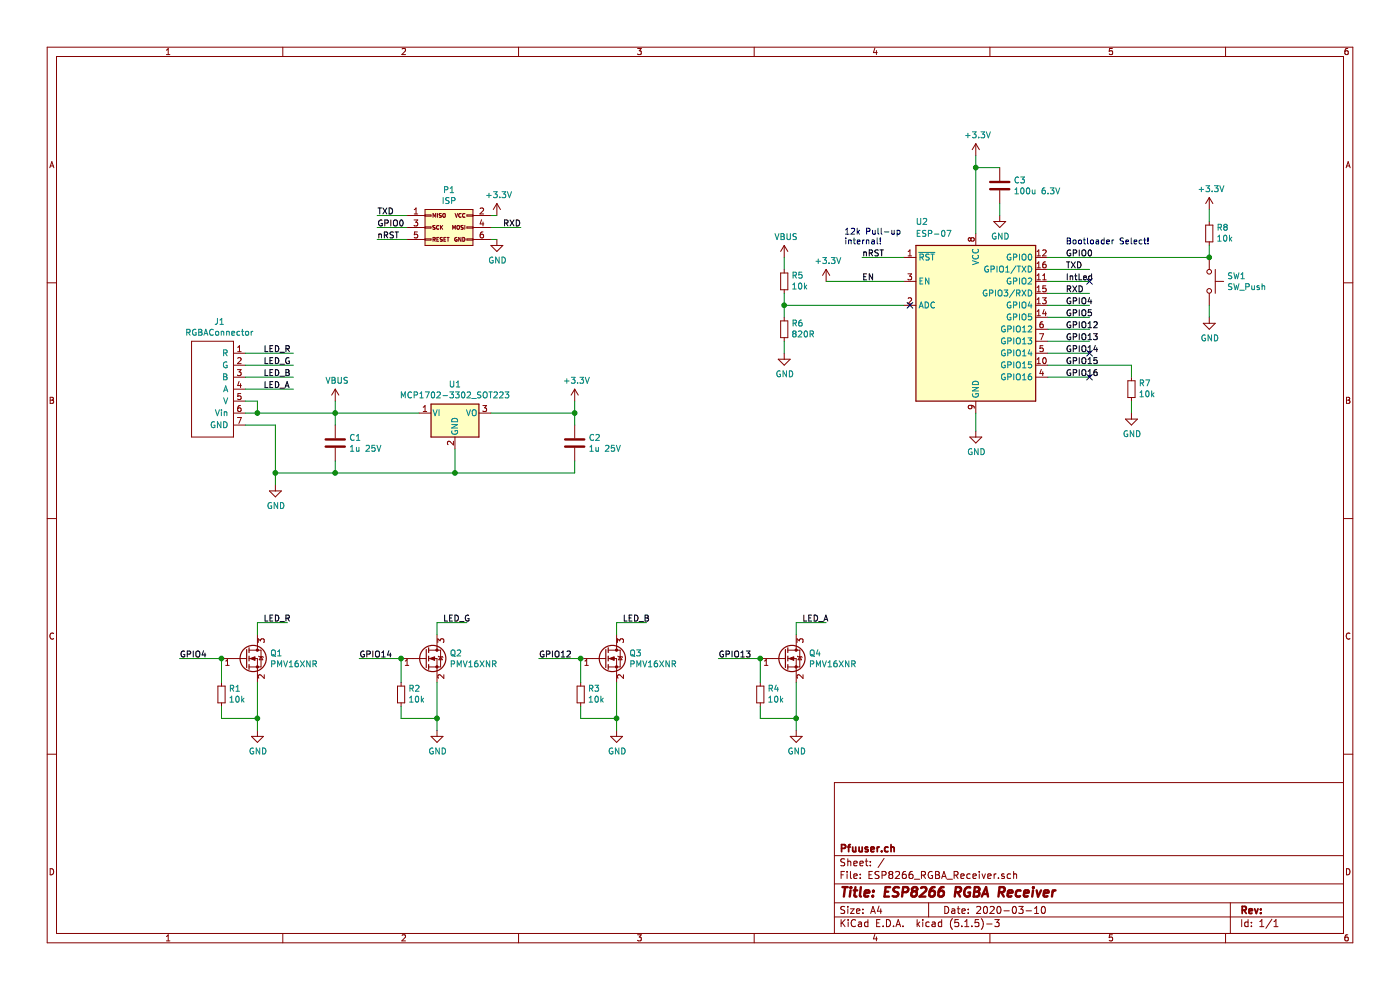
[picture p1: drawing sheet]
EESchema Schematic File Version 4
EELAYER 30 0
EELAYER END
$Descr A4 11693 8268
encoding utf-8
Sheet 1 1
Title "ESP8266 RGBA Receiver"
Date "2020-03-10"
Rev ""
Comp "Pfuuser.ch"
Comment1 ""
Comment2 ""
Comment3 ""
Comment4 ""
$EndDescr
$Comp
L RF_Module:ESP-07 U2
U 1 1
P 8150 2750
F 0 "U2" H 7700 3650 50  0000 C CNN
F 1 "ESP-07" H 7800 3550 50  0000 C CNN
F 2 "RF_Module:ESP-07" H 8150 2750 50  0001 C CNN
F 3 "http://wiki.ai-thinker.com/_media/esp8266/esp8266_series_modules_user_manual_v1.1.pdf" H 7800 2850 50  0001 C CNN
	1    8150 2750
	1    0    0    -1  
$EndComp
$Comp
L Device:C C2
U 1 1
P 4800 3700
F 0 "C2" H 4915 3746 50  0000 L CNN
F 1 "1u 25V" H 4915 3655 50  0000 L CNN
F 2 "Capacitor_SMD:C_0603_1608Metric" H 4838 3550 50  0001 C CNN
F 3 "~" H 4800 3700 50  0001 C CNN
	1    4800 3700
	1    0    0    -1  
$EndComp
$Comp
L Device:R_Small R7
U 1 1
P 9450 3250
F 0 "R7" H 9391 3204 50  0000 R CNN
F 1 "10k" H 9391 3295 50  0000 R CNN
F 2 "Resistor_SMD:R_0603_1608Metric" H 9450 3250 50  0001 C CNN
F 3 "~" H 9450 3250 50  0001 C CNN
	1    9450 3250
	-1   0    0    1   
$EndComp
$Comp
L MyLib:RGBAConnector J1
U 1 1
P 1800 3250
F 0 "J1" H 1833 3815 50  0000 C CNN
F 1 "RGBAConnector" H 1833 3724 50  0000 C CNN
F 2 "footprint:7Wire_Solder" H 2050 3700 50  0001 C CNN
F 3 "" H 2050 3700 50  0001 C CNN
	1    1800 3250
	1    0    0    -1  
$EndComp
$Comp
L power:+3.3V #PWR07
U 1 1
P 4800 3350
F 0 "#PWR07" H 4800 3200 50  0001 C CNN
F 1 "+3.3V" H 4815 3523 50  0000 C CNN
F 2 "" H 4800 3350 50  0001 C CNN
F 3 "" H 4800 3350 50  0001 C CNN
	1    4800 3350
	1    0    0    -1  
$EndComp
$Comp
L power:GND #PWR02
U 1 1
P 2300 4050
F 0 "#PWR02" H 2300 3800 50  0001 C CNN
F 1 "GND" H 2305 3877 50  0000 C CNN
F 2 "" H 2300 4050 50  0001 C CNN
F 3 "" H 2300 4050 50  0001 C CNN
	1    2300 4050
	1    0    0    -1  
$EndComp
Wire Wire Line
	4100 3450 4800 3450
Wire Wire Line
	2050 3550 2300 3550
$Comp
L Regulator_Linear:MCP1703A-3302_SOT223 U1
U 1 1
P 3800 3450
F 0 "U1" H 3800 3692 50  0000 C CNN
F 1 "MCP1702-3302_SOT223" H 3800 3601 50  0000 C CNN
F 2 "Package_TO_SOT_SMD:SOT-223-3_TabPin2" H 3800 3650 50  0001 C CNN
F 3 "http://ww1.microchip.com/downloads/en/DeviceDoc/20005122B.pdf" H 3800 3400 50  0001 C CNN
	1    3800 3450
	1    0    0    -1  
$EndComp
Wire Wire Line
	2050 3450 2150 3450
$Comp
L Device:C C1
U 1 1
P 2800 3700
F 0 "C1" H 2915 3746 50  0000 L CNN
F 1 "1u 25V" H 2915 3655 50  0000 L CNN
F 2 "Capacitor_SMD:C_0603_1608Metric" H 2838 3550 50  0001 C CNN
F 3 "~" H 2800 3700 50  0001 C CNN
	1    2800 3700
	1    0    0    -1  
$EndComp
Wire Wire Line
	2300 3950 2300 3550
Wire Wire Line
	4800 3950 4800 3850
Wire Wire Line
	2300 3950 2800 3950
Wire Wire Line
	2800 3550 2800 3450
Connection ~ 2800 3450
Wire Wire Line
	2800 3450 3500 3450
Wire Wire Line
	2800 3850 2800 3950
Connection ~ 2800 3950
Wire Wire Line
	2800 3950 3800 3950
Wire Wire Line
	3800 3750 3800 3950
Connection ~ 3800 3950
Wire Wire Line
	3800 3950 4800 3950
Wire Wire Line
	2300 3950 2300 4050
Wire Wire Line
	4800 3550 4800 3450
Connection ~ 4800 3450
Wire Wire Line
	4800 3450 4800 3350
Connection ~ 2300 3950
Wire Wire Line
	2050 3350 2150 3350
Wire Wire Line
	2150 3350 2150 3450
Connection ~ 2150 3450
Wire Wire Line
	2150 3450 2800 3450
$Comp
L power:GND #PWR014
U 1 1
P 8150 3600
F 0 "#PWR014" H 8150 3350 50  0001 C CNN
F 1 "GND" H 8155 3427 50  0000 C CNN
F 2 "" H 8150 3600 50  0001 C CNN
F 3 "" H 8150 3600 50  0001 C CNN
	1    8150 3600
	1    0    0    -1  
$EndComp
$Comp
L power:+3.3V #PWR013
U 1 1
P 8150 1300
F 0 "#PWR013" H 8150 1150 50  0001 C CNN
F 1 "+3.3V" H 8165 1473 50  0000 C CNN
F 2 "" H 8150 1300 50  0001 C CNN
F 3 "" H 8150 1300 50  0001 C CNN
	1    8150 1300
	1    0    0    -1  
$EndComp
$Comp
L power:GND #PWR015
U 1 1
P 8350 1800
F 0 "#PWR015" H 8350 1550 50  0001 C CNN
F 1 "GND" H 8355 1627 50  0000 C CNN
F 2 "" H 8350 1800 50  0001 C CNN
F 3 "" H 8350 1800 50  0001 C CNN
	1    8350 1800
	1    0    0    -1  
$EndComp
$Comp
L Device:C C3
U 1 1
P 8350 1550
F 0 "C3" H 8465 1596 50  0000 L CNN
F 1 "100u 6.3V" H 8465 1505 50  0000 L CNN
F 2 "Capacitor_SMD:C_1206_3216Metric" H 8388 1400 50  0001 C CNN
F 3 "~" H 8350 1550 50  0001 C CNN
	1    8350 1550
	1    0    0    -1  
$EndComp
Wire Wire Line
	8150 1300 8150 1400
Wire Wire Line
	8350 1400 8150 1400
Connection ~ 8150 1400
Wire Wire Line
	8150 1400 8150 1950
Wire Wire Line
	8350 1700 8350 1800
Wire Wire Line
	8150 3450 8150 3600
$Comp
L Device:R_Small R5
U 1 1
P 6550 2350
F 0 "R5" H 6491 2304 50  0000 R CNN
F 1 "10k" H 6491 2395 50  0000 R CNN
F 2 "Resistor_SMD:R_0603_1608Metric" H 6550 2350 50  0001 C CNN
F 3 "~" H 6550 2350 50  0001 C CNN
	1    6550 2350
	-1   0    0    1   
$EndComp
$Comp
L Device:R_Small R6
U 1 1
P 6550 2750
F 0 "R6" H 6491 2704 50  0000 R CNN
F 1 "820R" H 6491 2795 50  0000 R CNN
F 2 "Resistor_SMD:R_0603_1608Metric" H 6550 2750 50  0001 C CNN
F 3 "~" H 6550 2750 50  0001 C CNN
	1    6550 2750
	-1   0    0    1   
$EndComp
$Comp
L power:VBUS #PWR03
U 1 1
P 2800 3350
F 0 "#PWR03" H 2800 3200 50  0001 C CNN
F 1 "VBUS" H 2815 3523 50  0000 C CNN
F 2 "" H 2800 3350 50  0001 C CNN
F 3 "" H 2800 3350 50  0001 C CNN
	1    2800 3350
	1    0    0    -1  
$EndComp
Wire Wire Line
	2800 3450 2800 3350
$Comp
L power:VBUS #PWR09
U 1 1
P 6550 2150
F 0 "#PWR09" H 6550 2000 50  0001 C CNN
F 1 "VBUS" H 6565 2323 50  0000 C CNN
F 2 "" H 6550 2150 50  0001 C CNN
F 3 "" H 6550 2150 50  0001 C CNN
	1    6550 2150
	1    0    0    -1  
$EndComp
$Comp
L power:GND #PWR010
U 1 1
P 6550 2950
F 0 "#PWR010" H 6550 2700 50  0001 C CNN
F 1 "GND" H 6555 2777 50  0000 C CNN
F 2 "" H 6550 2950 50  0001 C CNN
F 3 "" H 6550 2950 50  0001 C CNN
	1    6550 2950
	1    0    0    -1  
$EndComp
Wire Wire Line
	6550 2150 6550 2250
Wire Wire Line
	6550 2850 6550 2950
Wire Wire Line
	7550 2150 7200 2150
Wire Wire Line
	6550 2450 6550 2550
Wire Wire Line
	6550 2550 7550 2550
Connection ~ 6550 2550
Wire Wire Line
	6550 2550 6550 2650
Wire Wire Line
	8750 2350 9100 2350
Text Label 8900 2350 0    50   ~ 0
IntLed
Text Label 7200 2150 0    50   ~ 0
nRST
Text Label 7200 2350 0    50   ~ 0
EN
Text Notes 7050 2050 0    50   ~ 0
12k Pull-up \ninternal!
$Comp
L power:+3.3V #PWR012
U 1 1
P 6900 2350
F 0 "#PWR012" H 6900 2200 50  0001 C CNN
F 1 "+3.3V" H 6915 2523 50  0000 C CNN
F 2 "" H 6900 2350 50  0001 C CNN
F 3 "" H 6900 2350 50  0001 C CNN
	1    6900 2350
	1    0    0    -1  
$EndComp
Wire Wire Line
	6900 2350 7550 2350
Wire Wire Line
	8750 2250 9100 2250
Wire Wire Line
	8750 2450 9100 2450
Wire Wire Line
	8750 2550 9100 2550
Wire Wire Line
	8750 2650 9100 2650
Wire Wire Line
	8750 2750 9100 2750
Wire Wire Line
	8750 2850 9100 2850
Wire Wire Line
	8750 2950 9100 2950
Wire Wire Line
	8750 3150 9100 3150
Text Label 8900 2150 0    50   ~ 0
GPIO0
Text Label 8900 2250 0    50   ~ 0
TXD
Text Label 8900 2450 0    50   ~ 0
RXD
Text Label 8900 2550 0    50   ~ 0
GPIO4
Text Label 8900 2650 0    50   ~ 0
GPIO5
Text Label 8900 2750 0    50   ~ 0
GPIO12
Text Label 8900 2850 0    50   ~ 0
GPIO13
Text Label 8900 2950 0    50   ~ 0
GPIO14
Text Label 8900 3050 0    50   ~ 0
GPIO15
Text Label 8900 3150 0    50   ~ 0
GPIO16
$Comp
L power:GND #PWR016
U 1 1
P 9450 3450
F 0 "#PWR016" H 9450 3200 50  0001 C CNN
F 1 "GND" H 9455 3277 50  0000 C CNN
F 2 "" H 9450 3450 50  0001 C CNN
F 3 "" H 9450 3450 50  0001 C CNN
	1    9450 3450
	1    0    0    -1  
$EndComp
Wire Wire Line
	9450 3050 9450 3150
Wire Wire Line
	8750 3050 9450 3050
Wire Wire Line
	9450 3350 9450 3450
Text Notes 8900 2050 0    50   ~ 0
Bootloader Select!
$Comp
L POGO_ISP:ISP P1
U 1 1
P 3750 1900
F 0 "P1" H 3750 2215 50  0000 C CNN
F 1 "ISP" H 3750 2124 50  0000 C CNN
F 2 "footprint:POGO_ISP" H 3750 700 50  0001 C CNN
F 3 "" H 3750 700 50  0000 C CNN
	1    3750 1900
	1    0    0    -1  
$EndComp
Wire Wire Line
	4100 1800 4150 1800
Wire Wire Line
	4100 1900 4350 1900
Wire Wire Line
	4100 2000 4150 2000
Wire Wire Line
	3400 1800 3150 1800
Wire Wire Line
	3400 1900 3150 1900
Wire Wire Line
	3400 2000 3150 2000
$Comp
L power:+3.3V #PWR05
U 1 1
P 4150 1800
F 0 "#PWR05" H 4150 1650 50  0001 C CNN
F 1 "+3.3V" H 4165 1973 50  0000 C CNN
F 2 "" H 4150 1800 50  0001 C CNN
F 3 "" H 4150 1800 50  0001 C CNN
	1    4150 1800
	1    0    0    -1  
$EndComp
$Comp
L power:GND #PWR06
U 1 1
P 4150 2000
F 0 "#PWR06" H 4150 1750 50  0001 C CNN
F 1 "GND" H 4155 1827 50  0000 C CNN
F 2 "" H 4150 2000 50  0001 C CNN
F 3 "" H 4150 2000 50  0001 C CNN
	1    4150 2000
	1    0    0    -1  
$EndComp
Text Label 3150 2000 0    50   ~ 0
nRST
Text Label 3150 1900 0    50   ~ 0
GPIO0
Text Label 3150 1800 0    50   ~ 0
TXD
Text Label 4200 1900 0    50   ~ 0
RXD
$Comp
L Device:Q_NMOS_GSD Q1
U 1 1
P 2050 5500
F 0 "Q1" H 2255 5546 50  0000 L CNN
F 1 "PMV16XNR" H 2255 5455 50  0000 L CNN
F 2 "Package_TO_SOT_SMD:SOT-23" H 2250 5600 50  0001 C CNN
F 3 "~" H 2050 5500 50  0001 C CNN
	1    2050 5500
	1    0    0    -1  
$EndComp
$Comp
L Device:R_Small R1
U 1 1
P 1850 5800
F 0 "R1" H 1791 5754 50  0000 R CNN
F 1 "10k" H 1791 5845 50  0000 R CNN
F 2 "Resistor_SMD:R_0603_1608Metric" H 1850 5800 50  0001 C CNN
F 3 "~" H 1850 5800 50  0001 C CNN
	1    1850 5800
	-1   0    0    1   
$EndComp
$Comp
L power:GND #PWR01
U 1 1
P 2150 6100
F 0 "#PWR01" H 2150 5850 50  0001 C CNN
F 1 "GND" H 2155 5927 50  0000 C CNN
F 2 "" H 2150 6100 50  0001 C CNN
F 3 "" H 2150 6100 50  0001 C CNN
	1    2150 6100
	1    0    0    -1  
$EndComp
Wire Wire Line
	1850 5500 1850 5700
Wire Wire Line
	2150 5700 2150 6000
Wire Wire Line
	1850 6000 1850 5900
Wire Wire Line
	1850 6000 2150 6000
Connection ~ 2150 6000
Wire Wire Line
	2150 6000 2150 6100
Wire Wire Line
	1850 5500 1500 5500
Connection ~ 1850 5500
Wire Wire Line
	2150 5300 2150 5200
Wire Wire Line
	2150 5200 2400 5200
Wire Wire Line
	2050 2950 2450 2950
Wire Wire Line
	2050 3050 2450 3050
Wire Wire Line
	2050 3150 2450 3150
Wire Wire Line
	2050 3250 2450 3250
Text Label 2200 2950 0    50   ~ 0
LED_R
Text Label 2200 3050 0    50   ~ 0
LED_G
Text Label 2200 3150 0    50   ~ 0
LED_B
Text Label 2200 3250 0    50   ~ 0
LED_A
Text Label 2200 5200 0    50   ~ 0
LED_R
Text Label 1500 5500 0    50   ~ 0
GPIO4
$Comp
L Device:Q_NMOS_GSD Q2
U 1 1
P 3550 5500
F 0 "Q2" H 3755 5546 50  0000 L CNN
F 1 "PMV16XNR" H 3755 5455 50  0000 L CNN
F 2 "Package_TO_SOT_SMD:SOT-23" H 3750 5600 50  0001 C CNN
F 3 "~" H 3550 5500 50  0001 C CNN
	1    3550 5500
	1    0    0    -1  
$EndComp
$Comp
L Device:R_Small R2
U 1 1
P 3350 5800
F 0 "R2" H 3291 5754 50  0000 R CNN
F 1 "10k" H 3291 5845 50  0000 R CNN
F 2 "Resistor_SMD:R_0603_1608Metric" H 3350 5800 50  0001 C CNN
F 3 "~" H 3350 5800 50  0001 C CNN
	1    3350 5800
	-1   0    0    1   
$EndComp
$Comp
L power:GND #PWR04
U 1 1
P 3650 6100
F 0 "#PWR04" H 3650 5850 50  0001 C CNN
F 1 "GND" H 3655 5927 50  0000 C CNN
F 2 "" H 3650 6100 50  0001 C CNN
F 3 "" H 3650 6100 50  0001 C CNN
	1    3650 6100
	1    0    0    -1  
$EndComp
Wire Wire Line
	3350 5500 3350 5700
Wire Wire Line
	3650 5700 3650 6000
Wire Wire Line
	3350 6000 3350 5900
Wire Wire Line
	3350 6000 3650 6000
Connection ~ 3650 6000
Wire Wire Line
	3650 6000 3650 6100
Wire Wire Line
	3350 5500 3000 5500
Connection ~ 3350 5500
Wire Wire Line
	3650 5300 3650 5200
Wire Wire Line
	3650 5200 3900 5200
Text Label 3700 5200 0    50   ~ 0
LED_G
Text Label 3000 5500 0    50   ~ 0
GPIO14
$Comp
L Device:Q_NMOS_GSD Q3
U 1 1
P 5050 5500
F 0 "Q3" H 5255 5546 50  0000 L CNN
F 1 "PMV16XNR" H 5255 5455 50  0000 L CNN
F 2 "Package_TO_SOT_SMD:SOT-23" H 5250 5600 50  0001 C CNN
F 3 "~" H 5050 5500 50  0001 C CNN
	1    5050 5500
	1    0    0    -1  
$EndComp
$Comp
L Device:R_Small R3
U 1 1
P 4850 5800
F 0 "R3" H 4791 5754 50  0000 R CNN
F 1 "10k" H 4791 5845 50  0000 R CNN
F 2 "Resistor_SMD:R_0603_1608Metric" H 4850 5800 50  0001 C CNN
F 3 "~" H 4850 5800 50  0001 C CNN
	1    4850 5800
	-1   0    0    1   
$EndComp
$Comp
L power:GND #PWR08
U 1 1
P 5150 6100
F 0 "#PWR08" H 5150 5850 50  0001 C CNN
F 1 "GND" H 5155 5927 50  0000 C CNN
F 2 "" H 5150 6100 50  0001 C CNN
F 3 "" H 5150 6100 50  0001 C CNN
	1    5150 6100
	1    0    0    -1  
$EndComp
Wire Wire Line
	4850 5500 4850 5700
Wire Wire Line
	5150 5700 5150 6000
Wire Wire Line
	4850 6000 4850 5900
Wire Wire Line
	4850 6000 5150 6000
Connection ~ 5150 6000
Wire Wire Line
	5150 6000 5150 6100
Wire Wire Line
	4850 5500 4500 5500
Connection ~ 4850 5500
Wire Wire Line
	5150 5300 5150 5200
Wire Wire Line
	5150 5200 5400 5200
Text Label 5200 5200 0    50   ~ 0
LED_B
Text Label 4500 5500 0    50   ~ 0
GPIO12
$Comp
L Device:Q_NMOS_GSD Q4
U 1 1
P 6550 5500
F 0 "Q4" H 6755 5546 50  0000 L CNN
F 1 "PMV16XNR" H 6755 5455 50  0000 L CNN
F 2 "Package_TO_SOT_SMD:SOT-23" H 6750 5600 50  0001 C CNN
F 3 "~" H 6550 5500 50  0001 C CNN
	1    6550 5500
	1    0    0    -1  
$EndComp
$Comp
L Device:R_Small R4
U 1 1
P 6350 5800
F 0 "R4" H 6291 5754 50  0000 R CNN
F 1 "10k" H 6291 5845 50  0000 R CNN
F 2 "Resistor_SMD:R_0603_1608Metric" H 6350 5800 50  0001 C CNN
F 3 "~" H 6350 5800 50  0001 C CNN
	1    6350 5800
	-1   0    0    1   
$EndComp
$Comp
L power:GND #PWR011
U 1 1
P 6650 6100
F 0 "#PWR011" H 6650 5850 50  0001 C CNN
F 1 "GND" H 6655 5927 50  0000 C CNN
F 2 "" H 6650 6100 50  0001 C CNN
F 3 "" H 6650 6100 50  0001 C CNN
	1    6650 6100
	1    0    0    -1  
$EndComp
Wire Wire Line
	6350 5500 6350 5700
Wire Wire Line
	6650 5700 6650 6000
Wire Wire Line
	6350 6000 6350 5900
Wire Wire Line
	6350 6000 6650 6000
Connection ~ 6650 6000
Wire Wire Line
	6650 6000 6650 6100
Wire Wire Line
	6350 5500 6000 5500
Connection ~ 6350 5500
Wire Wire Line
	6650 5300 6650 5200
Wire Wire Line
	6650 5200 6900 5200
Text Label 6700 5200 0    50   ~ 0
LED_A
Text Label 6000 5500 0    50   ~ 0
GPIO13
$Comp
L Switch:SW_Push SW1
U 1 1
P 10100 2350
F 0 "SW1" V 10054 2498 50  0000 L CNN
F 1 "SW_Push" V 10145 2498 50  0000 L CNN
F 2 "Button_Switch_SMD:SW_SPST_PTS810" H 10100 2550 50  0001 C CNN
F 3 "~" H 10100 2550 50  0001 C CNN
	1    10100 2350
	0    1    1    0   
$EndComp
Wire Wire Line
	8750 2150 10100 2150
$Comp
L Device:R_Small R8
U 1 1
P 10100 1950
F 0 "R8" H 10041 1904 50  0000 R CNN
F 1 "10k" H 10041 1995 50  0000 R CNN
F 2 "Resistor_SMD:R_0603_1608Metric" H 10100 1950 50  0001 C CNN
F 3 "~" H 10100 1950 50  0001 C CNN
	1    10100 1950
	-1   0    0    1   
$EndComp
$Comp
L power:+3.3V #PWR017
U 1 1
P 10100 1750
F 0 "#PWR017" H 10100 1600 50  0001 C CNN
F 1 "+3.3V" H 10115 1923 50  0000 C CNN
F 2 "" H 10100 1750 50  0001 C CNN
F 3 "" H 10100 1750 50  0001 C CNN
	1    10100 1750
	1    0    0    -1  
$EndComp
Wire Wire Line
	10100 1750 10100 1850
Wire Wire Line
	10100 2050 10100 2150
Connection ~ 10100 2150
$Comp
L power:GND #PWR018
U 1 1
P 10100 2650
F 0 "#PWR018" H 10100 2400 50  0001 C CNN
F 1 "GND" H 10105 2477 50  0000 C CNN
F 2 "" H 10100 2650 50  0001 C CNN
F 3 "" H 10100 2650 50  0001 C CNN
	1    10100 2650
	1    0    0    -1  
$EndComp
Wire Wire Line
	10100 2550 10100 2650
NoConn ~ 9100 2950
NoConn ~ 9100 3150
NoConn ~ 7600 2550
NoConn ~ 9100 2350
$EndSCHEMATC
